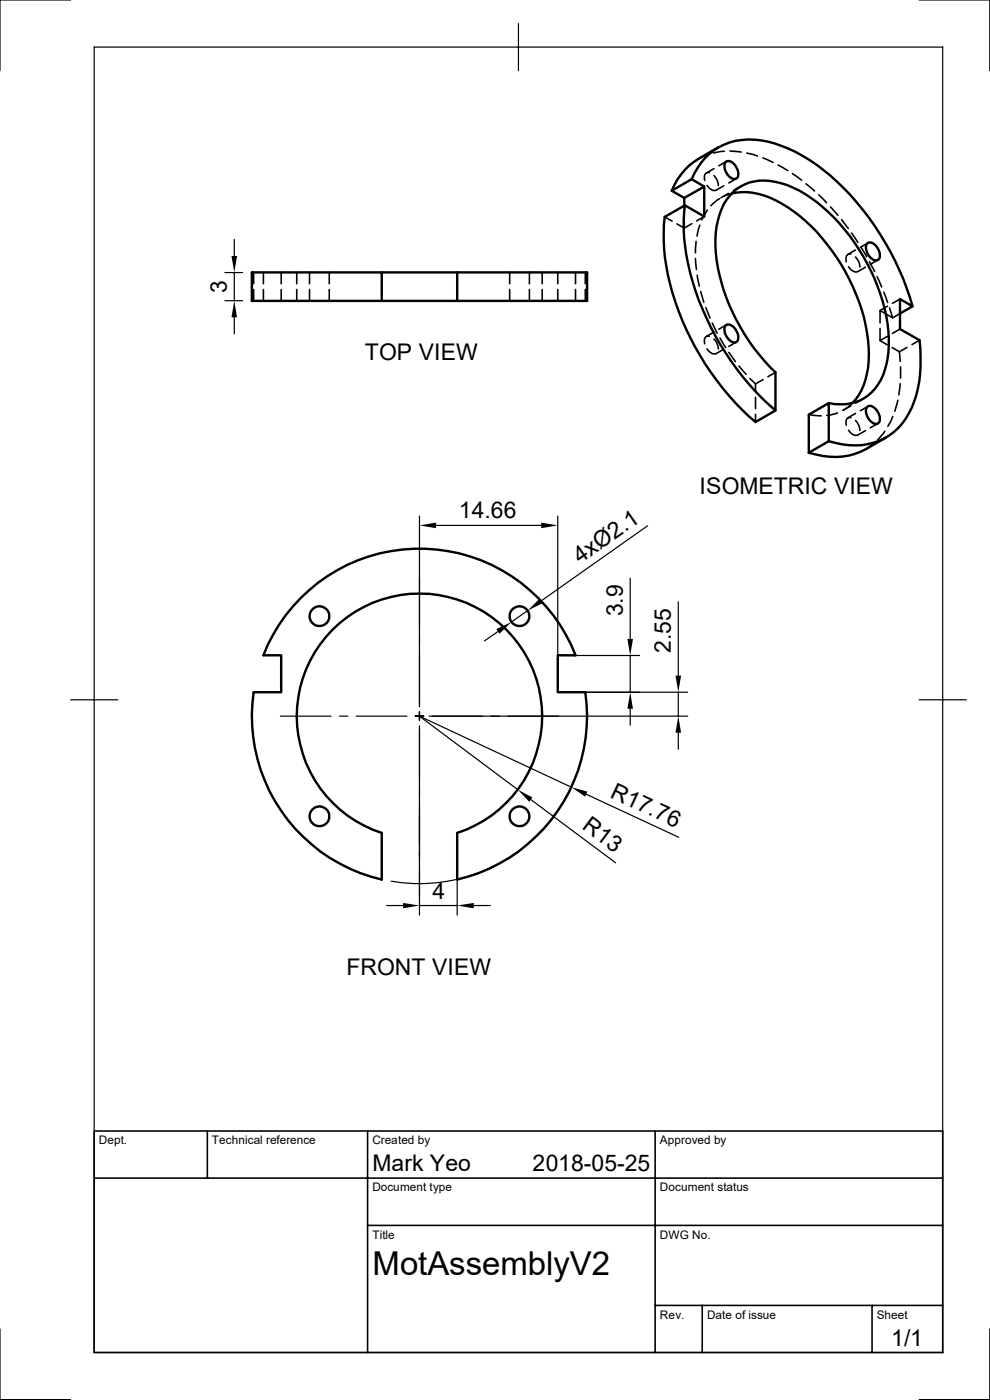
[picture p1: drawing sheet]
<svg xmlns="http://www.w3.org/2000/svg" width="210mm" height="297mm" viewBox="0 0 210 297" stroke-linecap="round" stroke-linejoin="round" font-family="sans-serif">
<g fill="none" stroke="#000" stroke-width=".51">
<path d="M146.7 38a13 13 0 0 1 14.6-8.2 30.3 30.3 0 0 1 14.8 7.5 59.2 59.2 0 0 1 17.5 27.7M149.4 39.6v6.3l-4.1-2.3M152.4 31.2a20.6 20.6 0 0 0-7.9 5.8l-.8 1.1-1.2 2.4 2.7 1.5v1.6M153.8 34.5a1.2 1.2 0 0 1 2 .4 2.35 2.35 0 0 1 .5 2.9 1.51 1.51 0 0 1-2.1-.9l-.5-1.3zM53.4 57.8h27.6v6h-27.6zM81 57.8h16v6h27.5v-6h-27.5M141 46l4.3-2.4a43.8 43.8 0 0 0 4.6 23.8 57.5 57.5 0 0 0 14.6 19.7l-4.2 2.4a57.8 57.8 0 0 1-19.2-34.8l-.3-3.6zM142.5 40.5l4.2-2.5 2.7 1.6-4.2 2.4M155.2 41a15.5 15.5 0 0 1 11.9 3 41 41 0 0 1 17.2 29.7 15.5 15.5 0 0 1-3.5 11.8M184 51.6a1.79 1.79 0 0 1 2.4 1.4l.2 .8a1 1 0 0 1-.1 1.1 1 1 0 0 1-1 .3 2.88 2.88 0 0 1-1.6-3.4zM81 63.8h16M153.8 69.2a1.08 1.08 0 0 1 1.7 .1 2.86 2.86 0 0 1 1 3 1.02 1.02 0 0 1-1.7-.1 2.81 2.81 0 0 1-1-3z"/>
<path d="M190.9 66.5l2.7-1.5-2.7-1.5v6.3l4.2 2.4a28.4 28.4 0 0 1-1.7 14.3 12.9 12.9 0 0 1-14.7 7.8l-2.9-.7M175.8 93.6v-8.1l-4.2 2.5v8.1M175.8 93.6l-4.2 2.5M175.8 85.5a9.6 9.6 0 0 0 11.9-7 27.6 27.6 0 0 0-1.5-17.7 40 40 0 0 0-16.7-20.4 13.4 13.4 0 0 0-11.4-1.3 10.4 10.4 0 0 0-5.8 7.6 27.5 27.5 0 0 0 1.2 14.8 43.2 43.2 0 0 0 11 17.5v8.1M184 86.3a1.88 1.88 0 0 1 2.4 1.3l.2 .9a1 1 0 0 1-.1 1 1 1 0 0 1-1 .4 2.88 2.88 0 0 1-1.6-3.4zM187.9 92.8a20.5 20.5 0 0 1-9.1 4.1 17.9 17.9 0 0 1-7.2-.8M63.8 126.9a35.5 35.5 0 0 1 58.3 12.1h-3.8v7.9h5.9a35.6 35.6 0 0 1-27.2 39.7v-9.9a26 26 0 0 0 13-40 26 26 0 0 0-42.1 0 26 26 0 0 0 13.1 40v9.9a35.6 35.6 0 0 1-27.2-39.7h5.8v-7.9h-3.7a34.6 34.6 0 0 1 7.9-12.1z"/>
<circle cx="67.8" cy="130.7" r="2.1"/>
<circle cx="110.2" cy="130.7" r="2.1"/>
<circle cx="67.8" cy="173.2" r="2.1"/>
<circle cx="110.2" cy="173.2" r="2.1"/>
</g>
<g fill="none" stroke="#000" stroke-width=".34">
<path d="M150 39.3l.6 .7a1.2 1.2 0 0 0 1.3 .3M150.2 32.8l-2 .9M150.5 36.6a.87 .87 0 0 0-1.1 1.1l.1 .6M151.5 37.3l.6 .8 .3 1.3M151.5 35.8l-1.6 .9M153.5 39.4l-1.6 .9M153.7 32.1l-2.4 .4M154.1 34.2l-1.6 1M154.9 32l2.3 .3M156.2 37.9l-1.6 .9M157.2 39.5l-1.6 .9M158.4 32.5l2.3 .6"/>
<path d="M161.8 33.5l2.2 1M165.1 35l2 1.2M168.1 36.8l2 1.4M171 39l1.8 1.5M53.8 57.8v2.4M55.9 57.8v2.4M59.6 57.8v2.4M62.9 57.8v2.4M65.7 57.8v2.4M69.8 57.8v2.4M108.1 57.8v2.4M112.3 57.8v2.4"/>
<path d="M115 57.8v2.4M118.3 57.8v2.4M122.1 57.8v2.4M124.2 57.8v2.4M141 46l1.6 .9M145.2 46.6v1.8l-1.6-.9M145.2 43.6v1.8M146.8 47.5l-1.6 .9M147.5 54.8l.2 2.4M147.7 51.2l-.2 2.4M147.9 58.4l.4 2.3M148.5 47.8l-.6 2.3"/>
<path d="M149.4 45.9l-1.6 1M150.1 44.6l-1.2 2.1M152.7 42.2l-1.9 1.4M154.6 41l-1.6 1M155.2 41l-1.5 .6M173.7 41.3l1.6 1.7M176.2 43.9l1.6 1.8M178.5 46.6l1.5 1.9M180 56.6l.6 .7a1.28 1.28 0 0 0 1.3 .3M180.5 53.9a.98 .98 0 0 0-.9 .4 .98 .98 0 0 0-.1 1v.2M180.6 49.4l1.4 2M181.5 54.5l.8 1.3 .1 .8"/>
<path d="M181.5 53l-1.6 1M182.6 52.4l1.3 2.1M183.6 56.7l-1.6 .9M184.1 51.5l-1.6 1M184.4 55.5l1.1 2.1M186.1 58.7l.9 2.2M186.2 55.2l-1.6 .9M53.8 61.4v2.4M55.9 61.4v2.4M59.6 61.4v2.4M62.9 61.4v2.4M65.7 61.4v2.4"/>
<path d="M69.8 61.4v2.4M108.1 61.4v2.4M112.3 61.4v2.4M115 61.4v2.4M118.3 61.4v2.4M122.1 61.4v2.4M124.2 61.4v2.4M148.6 61.8l.7 2.3M149.7 65.2l.9 2.3M150 74l.2 .4a1.42 1.42 0 0 0 1.7 .6M150.5 71.3a.83 .83 0 0 0-1.1 1l.1 .6M151.1 68.5l1 2.2"/>
<path d="M151.5 71.9l.6 .9 .3 1.2M151.5 70.4l-1.6 1M152.7 71.7l1.3 2M153.5 74.1l-1.6 .9M154.1 68.9l-1.6 .9M154.6 74.8l1.4 1.9M156.2 72.6l-1.6 .9M156.8 77.6l1.5 1.8M164.5 79l-1.6 .9M186.7 69.7v2.6l1.5 .9M187.5 62l.8 2.2M188.3 71.3l-1.6 1"/>
<path d="M188.3 64.9l-1.6 1M188.7 65.3l.7 2.1-2.7-1.5v2.6M189.3 73.7l1.5 .9 .2 2.1M190.9 69.8l-1.6 .9M190.9 63.5l-1.6 .8M190.9 66.5l-1.5 .9M191.1 77.9v2.3M192.4 73.7l-1.6 .9M195.1 72.2l-1.6 .9M159.1 80.3l1.2 1.1v1.7M160.3 84.3v2.4M160.3 87.9v1.6"/>
<path d="M161.9 80.5l-1.6 .9M171.6 88l2.6 .2M177.7 87.6l-2.3 .5M180 91.3l.3 .4a1.42 1.42 0 0 0 1.6 .6M180.5 88.6a.94 .94 0 0 0-1 .4 .94 .94 0 0 0 0 1v.2M180.5 86.1l-1.6 .9M180.8 85.5l-2 1.6M181.5 89.2l.8 1.3 .1 .8M181.5 87.7l-1.6 .9M183.1 84.6l-1.6 .9M183.6 91.4l-1.6 .9M184.1 86.2l-1.6 .9"/>
<path d="M185.3 94.1l-1.6 1.2M186.2 89.8l-1.6 1M187.7 91.5l-1.5 1.8M189.4 88.3l-1.1 2.2M190.5 84.9l-.7 2.3M191 81.4l-.3 2.4M20 239.9h180v47h-180zM44 239.9v10M78 239.9v47M139 239.9v47M20 249.9h180M78 260h122"/>
<path d="M139 276.9h61M149 276.9v10M185 276.9v10"/>
</g>
<g fill="none" stroke="#000" stroke-width=".25">
<path d="M15 0h-15v15M20 10h180v276.9h-180zM110 5v10M195 0h15v15M47.7 57.8h3.8M49.7 50.8v3.5M49.7 57.8v6M47.7 63.8h3.8M49.7 67.3v3.5M89 109.5v40.4M92.5 111.5h22.3M118.3 109.5v35.4"/>
<path d="M137.4 111.5l-22.6 16M105.6 134l-2.8 2M111.9 129.5l-3.4 2.5M120.3 139.1h15.4M133.7 122.7v12.9M133.7 139.1v7.8M143.9 127.7v15.6M15 148.5h10M59.5 151.9h10.7M72 151.9h1.8M75.6 151.9h10.7M88.1 151.9h1.8"/>
<path d="M89 151v1.8M89 154v40.1M91 151.9h54.9M120.3 146.9h25.6M133.7 150.4v3.4M143.9 146.9v5M143.9 155.4v3.6M195 148.5h10M97 178.7v15.4M112.6 169.6l18 13.4M121.2 167l-32.2-15.1 20.8 15.6M122 165.1a35.4 35.4 0 0 1-39 21.8"/>
<path d="M124.3 168.5l19.7 9.1M82 192.1h3.5M89 192.1h8M100.5 192.1h3.5M0 281.9v15h15M210 281.9v15h-15"/>
</g>
<g fill="#000">
<path d="M49.1 54.3h1.2l-.6 3.5zM49.7 63.8l.6 3.5h-1.2zM89 111.5l3.5-.6v1.2zM114.8 110.9l3.5 .6-3.5 .6zM105.3 133.5l3.2-1.5-2.5 2.5zM114.4 127l.7 1-3.2 1.5zM133.1 135.6h1.2l-.6 3.5zM133.7 146.9l.6 3.5h-1.2zM143.9 151.9l.6 3.5h-1.2zM143.3 143.3h1.2l-.6 3.6zM109.8 167.5l3.1 1.7-.6 .9zM121.2 167l3.4 .9-.5 1.1z"/>
<path d="M85.5 191.6l3.5 .5-3.5 .6zM97 192.1l3.5-.5v1.1z"/>
</g>
<text font-size="7" x="79" y="270.5">MotAssemblyV2</text>
<g font-size="4.9">
<text x="48.1" y="62.1" transform="rotate(-90 48.1 62.1)">3</text>
<text x="77.4" y="76.5">TOP VIEW</text>
<text x="148.4" y="104.8">ISOMETRIC VIEW</text>
<text x="97.4" y="109.9">14.66</text>
<text x="123.1" y="119.7" transform="rotate(-35 123.1 119.7)">4xØ2.1</text>
<text x="132.1" y="130.8" transform="rotate(-90 132.1 130.8)">3.9</text>
<text x="142.3" y="138.5" transform="rotate(-90 142.3 138.5)">2.55</text>
<text x="129.2" y="169" transform="rotate(25 129.2 169)">R17.76</text>
<text x="123.3" y="175.7" transform="rotate(37 123.3 175.7)">R13</text>
<text x="91.7" y="190.6">4</text>
<text x="73.5" y="206.8">FRONT VIEW</text>
<text x="79" y="248.5">Mark Yeo</text>
<text x="113" y="248.5">2018-05-25</text>
<text x="189.1" y="285.6">1/1</text>
</g>
<g font-size="2.5">
<text x="21" y="242.7">Dept.</text>
<text x="45" y="242.7">Technical reference</text>
<text x="79" y="242.7">Created by</text>
<text x="140" y="242.7">Approved by</text>
<text x="79" y="252.8">Document type</text>
<text x="140" y="252.8">Document status</text>
<text x="79" y="262.8">Title</text>
<text x="140" y="262.8">DWG No.</text>
<text x="140" y="279.7">Rev.</text>
<text x="150" y="279.7">Date of issue</text>
<text x="186" y="279.7">Sheet</text>
</g>
</svg>
